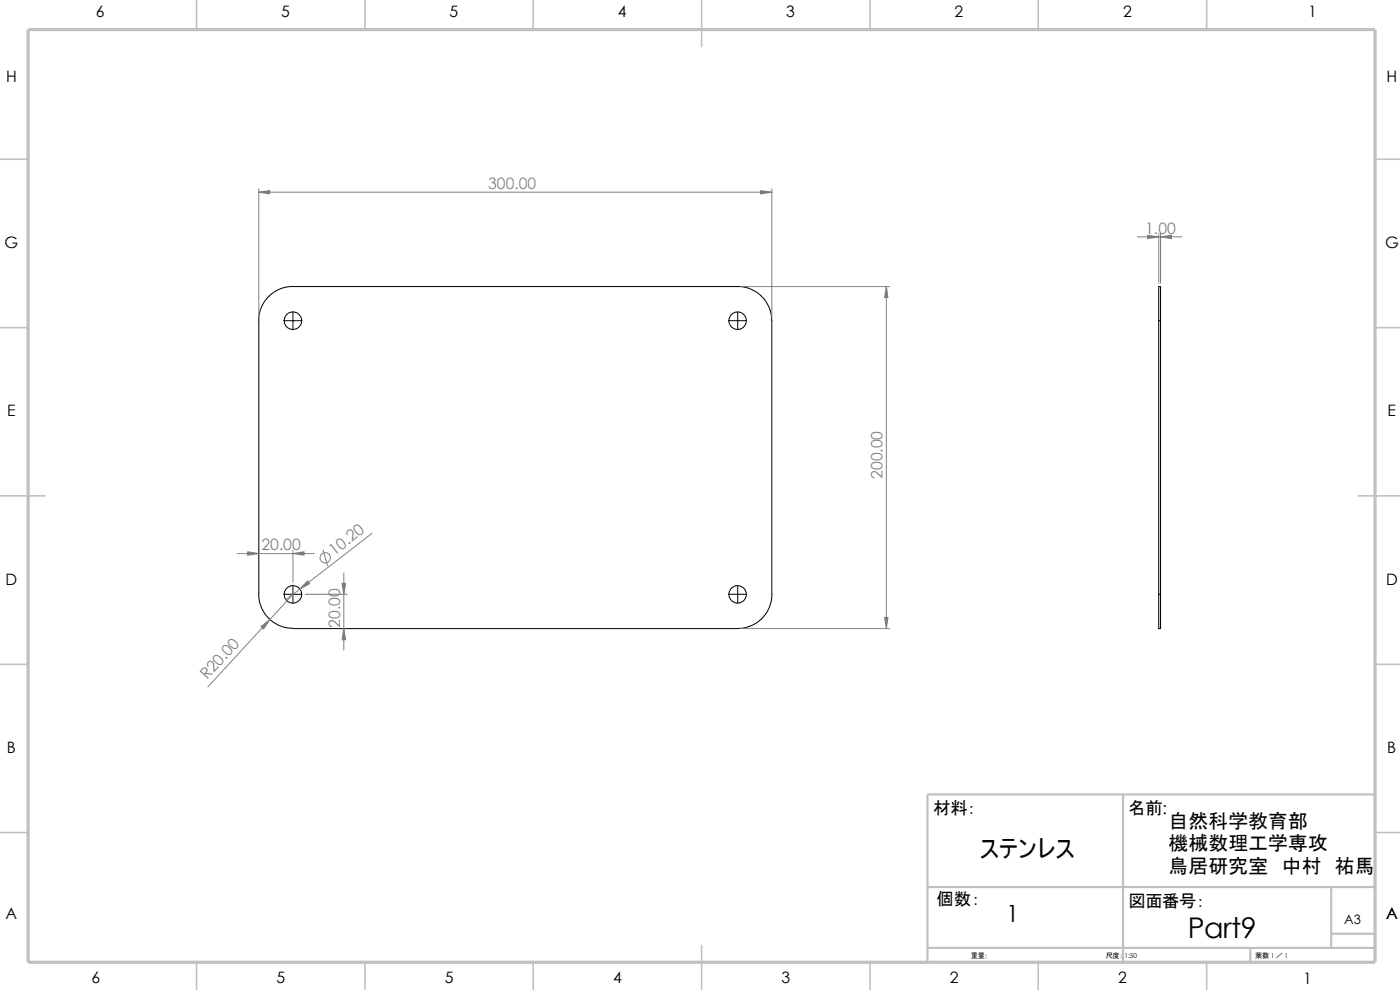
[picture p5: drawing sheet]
<svg xmlns="http://www.w3.org/2000/svg" width="297mm" height="210mm" viewBox="0 0 297 210" stroke-linecap="round" stroke-linejoin="round" font-family="sans-serif">
<g fill="none" stroke="#c0c0c0" stroke-width=".34">
<path d="M41.7 0v6.3M77.4 0v6.3M113.1 0v6.3M148.8 -.1v10M184.6 0v6.3M220.3 0v6.3M256 0v6.3M0 33.8h6M291.7 33.8h5.4M0 69.5h6M291.7 69.5h5.4M-.1 105.2h9.7"/>
<path d="M288.1 105.2h9M0 140.9h6M291.7 140.9h5.4M0 176.6h6M291.7 176.6h5.4M41.7 204.1v6M77.4 204.1v6M113.1 204.1v6M148.8 200.6v9.5M184.6 204.1v6M220.3 204.1v6M256 204.1v6"/>
</g>
<path d="M238.3 168.5v35.6M291.7 168.5h-94.9v35.6M196.8 188.2h94.9M282.4 198.1h9.3M282.4 188.2v12.9M196.8 201.1h94.9M265.3 201.1v3" fill="none" stroke="#c0c0c0" stroke-width=".47"/>
<path d="M6 6.3h285.7v197.8h-285.7z" fill="none" stroke="#c0c0c0" stroke-width=".68" stroke-linecap="butt"/>
<g fill="none" stroke="#000" stroke-width=".21">
<path d="M60.2 68h3.9M62.1 66.2v3.7M154.6 68h3.8M156.5 66.2v3.7M245.8 68v-7.2h.4v7.2M245.8 68h.4M245.8 68v58.1M246.2 68v58.1M60.2 126.1h3.9M62.1 133.3l-1.1-.1-1.3-.3-1.6-.8-.8-.6-1-1.1-.7-1.2-.4-1-.3-1.5v-59.4l.4-1.7 .8-1.6 1-1.2 1-.8 1.6-.8 1.7-.4h95.8l1.7 .4 1.6 .8 1 .8 1 1.2 .9 1.8 .3 2.2v58.7l-.4 1.9-.7 1.4-.8 1-1.3 1.1-2 1-2 .2h-94.4M62.1 124.2v3.8M154.6 126.1h3.8"/>
<path d="M156.5 124.2v3.8M245.8 126.1v7.2l.4 .1v-7.3M245.8 126.1h.4"/>
<circle cx="62.1" cy="68" r="1.86"/>
<circle cx="156.5" cy="68" r="1.85"/>
<circle cx="62.1" cy="126.1" r="1.85"/>
<circle cx="156.5" cy="126.1" r="1.83"/>
</g>
<g fill="none" stroke="#808080" stroke-width=".21">
<path d="M54.9 40v27.3M54.9 40.8h108.8M163.7 40v27.3M241.3 50.2h9.4M245.8 49.5v10.6M246.2 49.5v10.6M157.2 60.8h31.6M188 60.8v72.5M50.3 117.4h16.4M62.1 116.7v6.8M68.5 116.7l1 3.3M78.9 113.2l-18.2 14"/>
<path d="M62.1 126.1l-18 19.6M64.7 126.1h9M72.9 121.5v16.4M157.2 133.3h31.6"/>
<circle cx="69" cy="118.3" r="1.12"/>
</g>
<g fill="#808080" stroke="#808080" stroke-width=".21">
<path d="M54.9 40.8l2.3-.4v.7z"/>
<path d="M72.9 133.3l.4 2.4h-.7z"/>
<path d="M62.1 117.4l2.4-.3v.7z"/>
<path d="M187.7 131h.7l-.4 2.3z"/>
<path d="M55.4 132.9l1.8-1.5-1.3 2z"/>
<path d="M52.5 117.1l2.4 .3-2.4 .4z"/>
<path d="M161.4 40.4l2.3 .4-2.3 .3z"/>
<path d="M188 60.8l.4 2.3h-.7z"/>
<path d="M72.6 123.7h.7l-.4 2.4z"/>
<path d="M65.2 123.2l.5 .6-2.1 1.2z"/>
<path d="M243.5 49.9l2.3 .3-2.3 .4z"/>
<path d="M246.2 50.2l2.3-.3v.7z"/>
</g>
<text font-size="6.1" x="252" y="199">Part9</text>
<text font-size="5.2" x="207.9" y="181.9">ステンレス</text>
<text font-size="5" x="213.5" y="195.7">1</text>
<g font-size="4.2">
<text x="247.9" y="175.6">自然科学教育部</text>
<text x="247.9" y="185.1">鳥居研究室　中村　祐馬</text>
<text x="247.9" y="180.4">機械数理工学専攻</text>
</g>
<g font-size="3.7">
<text x="198" y="172.7">材料：</text>
<text x="239.4" y="172.7">名前:</text>
<text x="198.7" y="192">個数：</text>
<text x="239.4" y="192.4">図面番号：</text>
</g>
<g font-size="3.3">
<text x="20.4" y="3.6">6</text>
<text x="59.6" y="3.6">5</text>
<text x="95.3" y="3.6">5</text>
<text x="131.1" y="3.6">4</text>
<text x="166.8" y="3.6">3</text>
<text x="202.5" y="3.6">2</text>
<text x="238.3" y="3.6">2</text>
<text x="277.5" y="3.6">1</text>
<text x="1.3" y="17.4">H</text>
<text x="294.2" y="17.4">H</text>
<text x="1" y="52.6">G</text>
<text x="293.8" y="52.6">G</text>
<text x="1.5" y="88.3">E</text>
<text x="294.4" y="88.3">E</text>
<text x="1.2" y="124">D</text>
<text x="294" y="124">D</text>
<text x="1.4" y="159.7">B</text>
<text x="294.3" y="159.7">B</text>
<text x="1.2" y="194.9">A</text>
<text x="294" y="194.9">A</text>
<text x="19.4" y="208.6">6</text>
<text x="58.6" y="208.6">5</text>
<text x="94.4" y="208.6">5</text>
<text x="130.1" y="208.6">4</text>
<text x="165.8" y="208.6">3</text>
<text x="201.5" y="208.6">2</text>
<text x="237.2" y="208.6">2</text>
<text x="276.5" y="208.7">1</text>
</g>
<g font-size="3.3" fill="#808080">
<text x="103.5" y="40.1">300.00</text>
<text x="242.9" y="49.6">1.00</text>
<text x="187.2" y="101.6" transform="rotate(-90 187.2 101.6)">200.00</text>
<text x="55.5" y="116.8">20.00</text>
<text x="70.9" y="117.9" transform="rotate(-38 70.9 117.9)">10.20</text>
<text x="72.1" y="133.1" transform="rotate(-90 72.1 133.1)">20.00</text>
<text x="43.9" y="144.3" transform="rotate(-47 43.9 144.3)">R20.0</text>
</g>
<text font-size="2.8" x="285.2" y="195.9">A3</text>
<g font-size="1.5">
<text x="206" y="203.2">重量：</text>
<text x="234.6" y="203.2">尺度：</text>
<text x="266.3" y="203.2">葉数 1 ／ 1</text>
</g>
<text font-size="1.4" x="238.6" y="203.2">1:50</text>
</svg>
